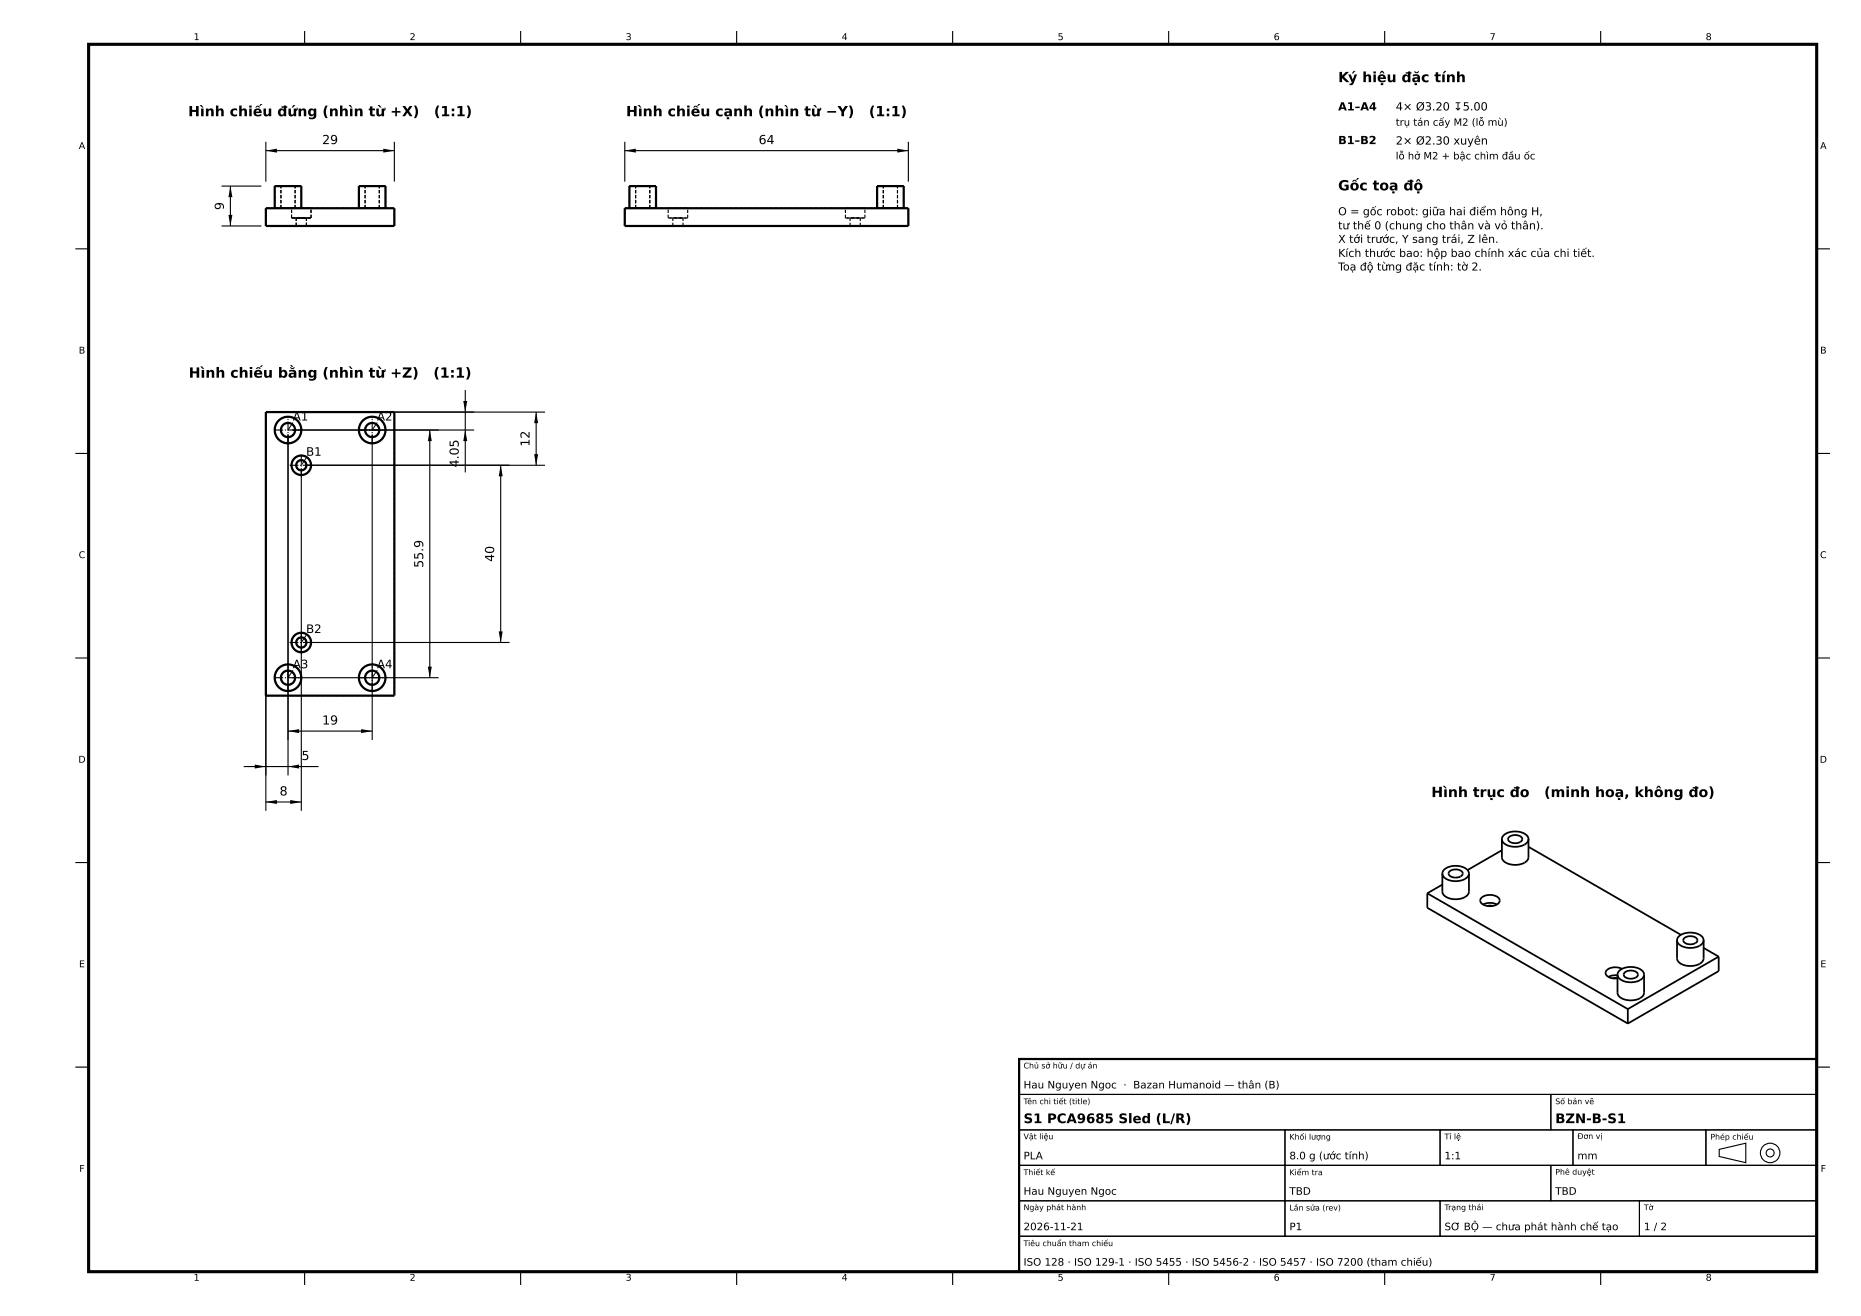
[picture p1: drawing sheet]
<svg xmlns="http://www.w3.org/2000/svg" width="420mm" height="297mm" viewBox="0 0 420 297" stroke-linecap="round" stroke-linejoin="round" font-family="sans-serif">
<g fill="#000">
<path d="M60 34l2.5-.5v1zM86.5 33.5l2.5 .5-2.5 .5zM141 34l2.5-.5v1zM202.5 33.5l2.5 .5-2.5 .5zM51.5 48.5h1l-.5 2.5zM52 42l.5 2.5h-1zM97 97l.4 2.5h-.9zM104.6 90.5h.9l-.5 2.5zM105 97l.5 2.5h-.9zM121 93l.5 2.5h-1zM113 105l.4 2.5h-.9zM120.5 102.5h1l-.5 2.5z"/>
<path d="M96.5 150.5h.9l-.4 2.4zM112.5 142.5h.9l-.4 2.5zM57.5 172.5l2.5 .5-2.5 .5zM65 165l2.5-.4v.9zM65 173l2.5-.5v1zM81.5 164.6l2.5 .4-2.5 .5zM60 181l2.5-.4v.9zM65.5 180.6l2.5 .4-2.5 .5z"/>
</g>
<path d="M20 10h390v277h-390z" fill="none" stroke="#000" stroke-width=".7" stroke-linecap="butt"/>
<g fill="none" stroke="#000" stroke-width=".5">
<path d="M60 47h29v4h-29zM62 47v-5h6v5M81 47v-5h6v5M141 47h64v4h-64zM142 47v-5h6v5M197.9 47v-5h6v5M60 93h29v64h-29zM230 239h180v48h-180z"/>
<circle cx="65" cy="97.1" r="3"/>
<circle cx="65" cy="97.1" r="1.6"/>
<circle cx="84" cy="97.1" r="3"/>
<circle cx="84" cy="97.1" r="1.6"/>
<circle cx="68" cy="105" r="1.15"/>
<circle cx="68" cy="105" r="2.2"/>
<circle cx="65" cy="152.9" r="1.6"/>
<circle cx="65" cy="152.9" r="3"/>
<circle cx="68" cy="145" r="2.2"/>
<circle cx="68" cy="145" r="1.15"/>
<circle cx="84" cy="152.9" r="1.6"/>
<circle cx="84" cy="152.9" r="3"/>
</g>
<g fill="none" stroke="#000" stroke-width=".25">
<path d="M68.8 7v3M117.5 7v3M166.3 7v3M215 7v3M263.8 7v3M312.5 7v3M361.2 7v3M60 32v9M60 34h29M89 32v9M141 34h64M141 32v9"/>
<path d="M205 32v9M17 56.2h3M50 51h9M50 42h9M52 42v9M410 56.2h3M60 98.1v84.9M65 98.1v76.9M66 97h41M66 93h57M84 98.1v68.9M97 97v55.9"/>
<path d="M105 88v18.6M121 93v12M17 102.3h3M68 106v77M69 105h54M113 105v40M410 102.3h3M17 148.5h3M66 152.9h33M69 145h46M410 148.5h3M55 173h16.9"/>
<path d="M65 165h19M17 194.7h3M60 181h8M410 194.7h3M230 239h180v8h-180zM17 240.8h3M230 247h120v8h-120zM230 255h60v8h-60zM290 255h35v8h-35zM325 255h30v8h-30zM350 247h60v8h-60zM355 255h30v8h-30z"/>
<path d="M385 255h25v8h-25zM388 259.4l6-1.4v4.4l-6-1.4zM410 240.8h3M230 263h60v8h-60zM230 271h60v8h-60zM230 279h180v8h-180zM290 263h60v8h-60zM290 271h35v8h-35zM325 271h45v8h-45zM350 263h60v8h-60zM370 271h40v8h-40zM68.8 287v3"/>
<path d="M117.5 287v3M166.3 287v3M215 287v3M263.8 287v3M312.5 287v3M361.2 287v3"/>
<circle cx="399.5" cy="260.2" r="2.2"/>
<circle cx="399.5" cy="260.2" r=".9"/>
</g>
<g fill="none" stroke="#000" stroke-width=".25" stroke-dasharray=".7 .4" stroke-linecap="butt">
<path d="M60 51v-4M60 47h29M60 51h29M62 47h3M62 42h3M62 47v-5M63.4 42h1.6M63.4 47h1.6M63.4 47v-5M65 47h3M65 42h3M65 42h1.6"/>
<path d="M65 47h1.6M65.8 47h2.2M65.8 49.2h2.2M65.8 49.2v-2.2M66.6 42h-3.2M66.6 47h-3.2M66.6 47v-5M66.9 51h1.1M66.9 49.2h1.1M66.9 51v-1.8M68 47h-6M68 47h2.2"/>
<path d="M68 51h1.1M68 42h-6M68 49.2h2.2M68 49.2h1.1M68 47v-5M69.1 51h-2.2M69.1 49.2h-2.2M69.1 51v-1.8M70.2 47h-4.4M70.2 49.2h-4.4M70.2 49.2v-2.2M81 47h3"/>
<path d="M81 42h3M81 47v-5M82.4 42h1.6M82.4 47h1.6M82.4 47v-5M84 47h3M84 42h3M84 42h1.6M84 47h1.6M85.6 42h-3.2M85.6 47h-3.2M85.6 47v-5"/>
<path d="M87 47h-6M87 42h-6M87 47v-5M89 51v-4M141 51v-4M141 47h64M141 51h64M142 47h6M142 42h6M142 47v-5M143.4 42h3.2M143.4 47h3.2"/>
<path d="M143.4 47v-5M146.6 42h-3.2M146.6 47v-5M146.6 47h-3.2M148 47h-6M148 42h-6M148 47v-5M150.8 47h4.4M150.8 49.2h4.4M150.8 49.2v-2.2M151.9 51h2.3M151.9 49.2h2.3"/>
<path d="M151.9 51v-1.8M154.2 51h-2.3M154.2 49.2h-2.3M154.2 51v-1.8M155.2 47h-4.4M155.2 49.2v-2.2M155.2 49.2h-4.4M190.8 47h4.4M190.8 49.2h4.4M190.8 49.2v-2.2M191.9 51h2.2M191.9 49.2h2.2"/>
<path d="M191.9 51v-1.8M194.1 51h-2.2M194.1 49.2h-2.2M194.1 51v-1.8M195.2 47h-4.4M195.2 49.2v-2.2M195.2 49.2h-4.4M197.9 47h6M197.9 42h6M197.9 47v-5M199.3 42h3.2M199.3 47h3.2"/>
<path d="M199.3 47v-5M202.5 42h-3.2M202.5 47v-5M202.5 47h-3.2M203.9 47h-6M203.9 42h-6M203.9 47v-5M205 51v-4M60 93h29M60 93v64M65 98.7a1.6 1.6 0 0 0 1.4-2.4 1.6 1.6 0 0 0-2.7-.2 1.6 1.6 0 0 0 1 2.5l.3 .1M84 98.7a1.6 1.6 0 0 0 1.4-2.4 1.6 1.6 0 0 0-2.7-.2 1.6 1.6 0 0 0 1 2.5l.3 .1"/>
<path d="M89 93v64M65 100.1a3 3 0 0 0 2.7-4.5 3 3 0 0 0-5.2-.2 3 3 0 0 0 2.2 4.6l.3 .1M68 106.2a1.15 1.15 0 0 0 1-1.7 1.15 1.15 0 0 0-1.9-.2 1.15 1.15 0 0 0 .7 1.8l.2 .1M68 107.2a2.2 2.2 0 0 0 2-3.2 2.2 2.2 0 0 0-3.8-.3 2.2 2.2 0 0 0 1.5 3.5h.3M84 100.1a3 3 0 0 0 2.7-4.5 3 3 0 0 0-5.2-.2 3 3 0 0 0 2.2 4.6l.3 .1M60 157h29M65 155.9a3 3 0 0 0 2.7-4.4 3 3 0 0 0-5.2-.2 3 3 0 0 0 2.2 4.6h.3M65 154.5a1.6 1.6 0 0 0 1.4-2.3 1.6 1.6 0 0 0-2.7-.2 1.6 1.6 0 0 0 1 2.5h.3M68 146.2a1.15 1.15 0 0 0 1-1.7 1.15 1.15 0 0 0-1.9-.2 1.15 1.15 0 0 0 .7 1.8l.2 .1M68 147.2a2.2 2.2 0 0 0 2-3.2 2.2 2.2 0 0 0-3.8-.3 2.2 2.2 0 0 0 1.5 3.5h.3M84 155.9a3 3 0 0 0 2.7-4.4 3 3 0 0 0-5.2-.2 3 3 0 0 0 2.2 4.6h.3M84 154.5a1.6 1.6 0 0 0 1.4-2.3 1.6 1.6 0 0 0-2.7-.2 1.6 1.6 0 0 0 1 2.5h.3"/>
</g>
<path d="M61.9 97h6.2M80.9 97h6.2M65 100.2v-6.3M65.4 105h5.2M68 107.6v-5.3M84 100.2v-6.3M61.9 152.9h6.2M65 156.1v-6.2M65.4 145h5.2M68 147.6v-5.3M80.9 152.9h6.2M84 156.1v-6.2" fill="none" stroke="#000" stroke-width=".25" stroke-dasharray="2 .4 .3 .4" stroke-linecap="butt"/>
<path d="M66.1 95.4l-1.1 1.6M85.1 95.4l-1.1 1.6M69.1 103.3l-1.1 1.7M66.1 151.3l-1.1 1.6M69.1 143.3l-1.1 1.7M85.1 151.3l-1.1 1.6" fill="none" stroke="#000" stroke-width=".23"/>
<g fill="none" stroke="#000" stroke-width=".4">
<path d="M325.5 197.1v4.1a2.42 2.42 0 0 0 2.7 1.7 2.97 2.97 0 0 0 3.3-1.5v-4.3M325.5 197.1a2.42 2.42 0 0 0 2.7 1.8 2.97 2.97 0 0 0 3.3-1.6v-.2M325.5 197.1a2.65 2.65 0 0 1 3-1.7 2.65 2.65 0 0 1 3 1.7M325.5 199.6l-3.4 2M327.1 196.7a1.92 1.92 0 0 1 3 .4 1.84 1.84 0 0 1-3.2 0zM339 189.4v4.1a2.42 2.42 0 0 0 2.7 1.7 2.97 2.97 0 0 0 3.2-1.6l.1-4.2M339 189.4a2.42 2.42 0 0 0 2.7 1.7 2.97 2.97 0 0 0 3.2-1.6l.1-.1M339 189.4a2.65 2.65 0 0 1 3-1.8 2.65 2.65 0 0 1 3 1.8M339 191.9l-7.8 4.5M340.5 188.9a1.92 1.92 0 0 1 3.1 .5 1.84 1.84 0 0 1-3.2 0zM345 191.1l34.4 19.9M322.1 201.6v3.3l45.3 26.1"/>
<path d="M322.1 201.6l45.3 26.1M334.3 202.6a2.92 2.92 0 0 1 4.1 .4l.1 .4a2.69 2.69 0 0 1-4.1 .5l-.3-.6zM334.7 204.1a3.4 3.4 0 0 1 3.1 0M335.7 204.5h1.1M365 220v4a2.42 2.42 0 0 0 2.8 1.8 2.97 2.97 0 0 0 3.2-1.6v-4.2M365 220a2.42 2.42 0 0 0 2.8 1.7 2.97 2.97 0 0 0 3.2-1.6v-.1M365 220a2.65 2.65 0 0 1 3-1.8 2.65 2.65 0 0 1 3 1.8M366.1 218.7a2.6 2.6 0 0 0-3.7 .8 1.95 1.95 0 0 0 2.4 1.3h.2M366.6 219.5a1.92 1.92 0 0 1 3 .5 1.84 1.84 0 0 1-3.2 0zM378.5 212.2v4.1a2.42 2.42 0 0 0 2.7 1.7 2.97 2.97 0 0 0 3.3-1.5v-4.3M378.5 212.2a2.42 2.42 0 0 0 2.7 1.7 2.97 2.97 0 0 0 3.3-1.5v-.2M378.5 212.2a2.65 2.65 0 0 1 3-1.7 2.65 2.65 0 0 1 3 1.7"/>
<path d="M380.1 211.8a1.92 1.92 0 0 1 3 .4 1.84 1.84 0 0 1-3.2 0zM384.5 213.9l3.4 2M387.9 215.9l-20.5 11.8M387.9 215.9v3.3l-20.5 11.8M365 220.1h-1.1l-.9 .4M365 220.8h-1M367.4 227.7v3.3"/>
</g>
<g font-size="3.2">
<text x="302" y="18.5">Ký hiệu đặc tính</text>
<text x="42.5" y="26.2">Hình chiếu đứng (nhìn từ +X)</text>
<text x="97.9" y="26.2">(1:1)</text>
<text x="141.3" y="26.2">Hình chiếu cạnh (nhìn từ −Y)</text>
<text x="196.1" y="26.2">(1:1)</text>
<text x="302" y="43">Gốc toạ độ</text>
<text x="42.6" y="85.2">Hình chiếu bằng (nhìn từ +Z)</text>
<text x="97.8" y="85.2">(1:1)</text>
<text x="323" y="179.9">Hình trục đo</text>
<text x="348.5" y="179.9">(minh hoạ, không đo)</text>
</g>
<g font-size="3">
<text x="231" y="253.5">S1 PCA9685 Sled (L/R)</text>
<text x="351" y="253.5">BZN-B-S1</text>
</g>
<g font-size="2.8">
<text x="72.7" y="32.5">29</text>
<text x="171.2" y="32.5">64</text>
<text x="50.5" y="47.4" transform="rotate(-90 50.5 47.4)">9</text>
<text x="119.5" y="100.8" transform="rotate(-90 119.5 100.8)">12</text>
<text x="103.5" y="105.5" transform="rotate(-90 103.5 105.5)">4.05</text>
<text x="95.5" y="128.1" transform="rotate(-90 95.5 128.1)">55.9</text>
<text x="111.5" y="126.8" transform="rotate(-90 111.5 126.8)">40</text>
<text x="72.7" y="163.5">19</text>
<text x="68" y="171.5">5</text>
<text x="63.1" y="179.5">8</text>
</g>
<g font-size="2.6">
<text x="66.1" y="94.9">A1</text>
<text x="85.1" y="94.9">A2</text>
<text x="69.1" y="102.9">B1</text>
<text x="69.1" y="142.9">B2</text>
<text x="66.1" y="150.8">A3</text>
<text x="85.1" y="150.8">A4</text>
</g>
<g font-size="2.5">
<text x="302" y="24.9">A1–A4</text>
<text x="315" y="24.9">4× Ø3.20 ↧5.00</text>
<text x="302" y="32.5">B1–B2</text>
<text x="315" y="32.6">2× Ø2.30 xuyên</text>
<text x="302" y="48.6">O = gốc robot: giữa hai điểm hông H,</text>
<text x="302" y="51.8">tư thế 0 (chung cho thân và vỏ thân).</text>
<text x="302" y="54.8">X tới trước, Y sang trái, Z lên.</text>
<text x="302" y="58">Kích thước bao: hộp bao chính xác của chi tiết.</text>
<text x="302" y="61.1">Toạ độ từng đặc tính: tờ 2.</text>
</g>
<g font-size="2.3">
<text x="315" y="28.4">trụ tán cấy M2 (lỗ mù)</text>
<text x="315" y="36">lỗ hở M2 + bậc chìm đầu ốc</text>
<text x="231" y="245.6">Hau Nguyen Ngoc · Bazan Humanoid — thân (B)</text>
<text x="231" y="261.6">PLA</text>
<text x="291" y="261.6">8.0 g (ước tính)</text>
<text x="326" y="261.6">1:1</text>
<text x="356" y="261.6">mm</text>
<text x="231" y="269.6">Hau Nguyen Ngoc</text>
<text x="291" y="269.6">TBD</text>
<text x="351" y="269.6">TBD</text>
<text x="231" y="277.6">2026-11-21</text>
<text x="291" y="277.6">P1</text>
<text x="326" y="277.6">SƠ BỘ — chưa phát hành chế tạo</text>
<text x="371" y="277.6">1 / 2</text>
<text x="231" y="285.6">ISO 128 · ISO 129-1 · ISO 5455 · ISO 5456-2 · ISO 5457 · ISO 7200 (tham chiếu)</text>
</g>
<g font-size="2.1">
<text x="43.7" y="9">1</text>
<text x="92.5" y="9">2</text>
<text x="141.2" y="9">3</text>
<text x="190" y="9">4</text>
<text x="238.7" y="9">5</text>
<text x="287.5" y="9">6</text>
<text x="336.2" y="9">7</text>
<text x="385" y="9">8</text>
<text x="17.8" y="33.6">A</text>
<text x="410.8" y="33.6">A</text>
<text x="17.8" y="79.8">B</text>
<text x="410.8" y="79.8">B</text>
<text x="17.8" y="126">C</text>
<text x="410.8" y="126">C</text>
<text x="17.7" y="172.1">D</text>
<text x="410.7" y="172.1">D</text>
<text x="17.8" y="218.3">E</text>
<text x="410.8" y="218.3">E</text>
<text x="17.9" y="264.5">F</text>
<text x="410.9" y="264.5">F</text>
<text x="43.7" y="289">1</text>
<text x="92.5" y="289">2</text>
<text x="141.2" y="289">3</text>
<text x="190" y="289">4</text>
<text x="238.7" y="289">5</text>
<text x="287.5" y="289">6</text>
<text x="336.2" y="289">7</text>
<text x="385" y="289">8</text>
</g>
<g font-size="1.8">
<text x="231" y="241.1">Chủ sở hữu / dự án</text>
<text x="231" y="249.2">Tên chi tiết (title)</text>
<text x="351" y="249.2">Số bản vẽ</text>
<text x="231" y="257.1">Vật liệu</text>
<text x="291" y="257.2">Khối lượng</text>
<text x="326" y="257.1">Tỉ lệ</text>
<text x="356" y="257">Đơn vị</text>
<text x="386" y="257.2">Phép chiếu</text>
<text x="231" y="265.2">Thiết kế</text>
<text x="291" y="265.2">Kiểm tra</text>
<text x="351" y="265.1">Phê duyệt</text>
<text x="231" y="273.1">Ngày phát hành</text>
<text x="291" y="273.2">Lần sửa (rev)</text>
<text x="326" y="273.1">Trạng thái</text>
<text x="371" y="273.1">Tờ</text>
<text x="231" y="281.2">Tiêu chuẩn tham chiếu</text>
</g>
</svg>
